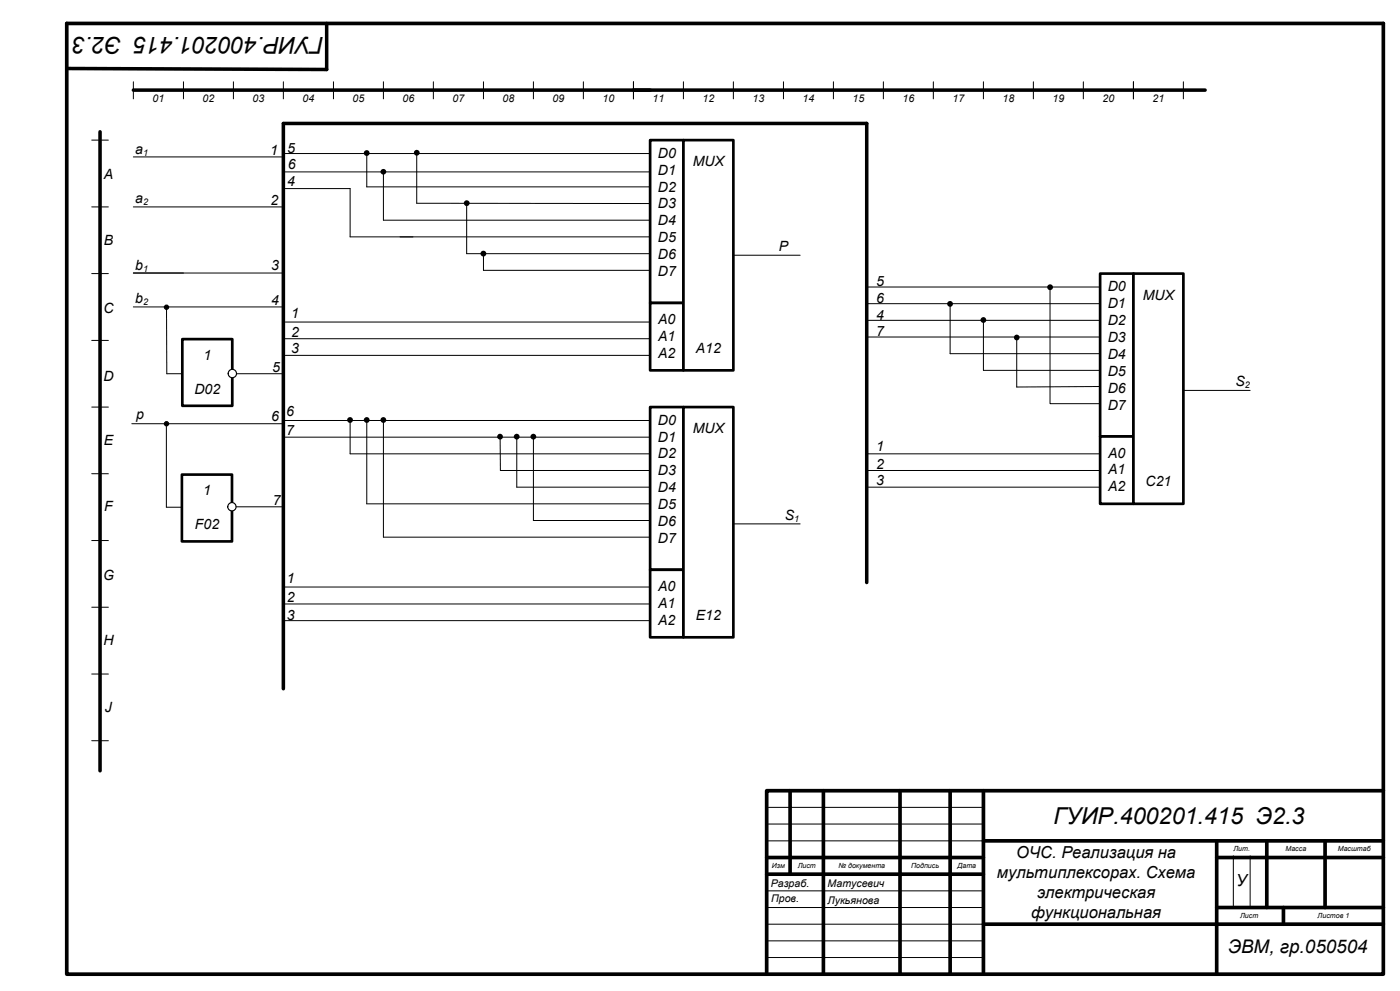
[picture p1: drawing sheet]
<svg xmlns="http://www.w3.org/2000/svg" width="420mm" height="297mm" viewBox="0 0 420 297" stroke-linecap="round" stroke-linejoin="round" font-family="sans-serif">
<g fill="none" stroke="#000" stroke-width=".3">
<path d="M40 24.5v5.1M55 24.5v5.1M70 24.5v5.1M85 24.5v5.1M100 24.5v5.1M115 24.5v5.1M130 24.5v5.1M145 24.5v5.1M160 24.5v5.1M175 24.5v5.1M190 24.5v5.1M205 24.5v5.1"/>
<path d="M220 24.5v5.1M235 24.5v5.1M250 24.5v5.1M265 24.5v5.1M280 24.5v5.1M295 24.5v5.1M310 24.5v5.1M325 24.5v5.1M340 24.5v5.1M27.5 42h5M27.5 62h5M27.5 82h5"/>
<path d="M260 96h80M260 86h80M260 91h80M315 86.1v34.9h25M27.5 102h5M260 101h80M285 106h55M295 111h45M340 115.8l-35 .2M27.5 122h5M260 136h80M27.5 142h5"/>
<path d="M260 141h80M260 146h80M27.5 162h5M27.5 182h5M27.5 202h5M27.5 222h5"/>
</g>
<circle cx="315" cy="86.1" r=".87" fill="#000"/>
<path d="M20 7h395M30 39.5v191.5M40 27h321.5" fill="none" stroke="#000" stroke-width="1.1"/>
<path d="M54.7 101.6h15v20h-15z" fill="#fff"/>
<path d="M54.7 101.6h15v20h-15z" fill="none" stroke="#000" stroke-width=".8"/>
<path d="M40 62h45M40 81.8h44.8" fill="none" stroke="#000" stroke-width=".3"/>
<circle cx="69.7" cy="112" r="1.25" fill="#fff"/>
<circle cx="69.7" cy="112" r="1.25" fill="none" stroke="#000" stroke-width=".34"/>
<path d="M54.6 142.2h15v20.1h-15z" fill="#fff"/>
<path d="M54.6 142.2h15v20.1h-15z" fill="none" stroke="#000" stroke-width=".8"/>
<path d="M39.5 127h45.5" fill="none" stroke="#000" stroke-width=".3"/>
<circle cx="69.6" cy="151.9" r="1.25" fill="#fff"/>
<circle cx="69.6" cy="151.9" r="1.25" fill="none" stroke="#000" stroke-width=".34"/>
<g fill="none" stroke="#000" stroke-width="1.1">
<path d="M20 7v285h395v-285M98 7v13.8l-78-.3M85 37v169.4M237 237v25M247 237v55M270 237v55M285 237v55M295 237v55M415 237h-185v55M230 257h65M295 252h120M365 252v40"/>
<path d="M365 257h50M380 252v20M397.5 252v20M230 262h65M295 277h120M365 272h50M385 272v5"/>
</g>
<path d="M230 242h65M230 247h65M230 252h65M370 256.5v15.5M375 256.5v15.5M230 267h65M230 272h65M230 277h65.1M230 282h65M230 287h65" fill="none" stroke="#000" stroke-width=".3"/>
<path d="M330 82h10v48.8h-10z" fill="#fff"/>
<path d="M330 82h10v48.8h-10z" fill="none" stroke="#000" stroke-width=".8"/>
<path d="M330 130.8h10v20.2h-10z" fill="#fff"/>
<path d="M330 130.8h10v20.2h-10z" fill="none" stroke="#000" stroke-width=".8"/>
<path d="M340 82h15v69h-15z" fill="#fff"/>
<path d="M340 82h15v69h-15z" fill="none" stroke="#000" stroke-width=".8"/>
<g fill="none" stroke="#000" stroke-width=".3">
<path d="M340 24.5v5.1M355 24.5v5.1M85 56.5h20M85 46h135M110 45.9v10.1M115 66h90M120 71h84.8M140 60.9v15.1h64.6M220 76.5h20M40 92h44.9M50 92.1v19.9h4.7M85 96.5h135"/>
<path d="M71 112h14M85.2 101.5h134.8M85.2 106.5h134.8M355 117h20M49.9 127v25h4.5M84.7 131h135.3M85.1 126h134.9M105 125.9v10.1h115M110 125.9v25.1h110M115 125.9v35.1h90M150 130.9l.1 10.1h69.9M155 130.9v15.1h65"/>
<path d="M160 130.9v25.1h60M70.8 151.9h14.2M220 157h20M85.4 175.9h134.6M85 181h113.2M85.3 186h134.7"/>
</g>
<g fill="#000">
<circle cx="110" cy="45.9" r=".86"/>
<circle cx="140" cy="60.9" r=".87"/>
<circle cx="50" cy="92.1" r=".64"/>
<circle cx="50" cy="127" r=".64"/>
<circle cx="105" cy="125.9" r=".87"/>
<circle cx="110" cy="125.9" r=".87"/>
<circle cx="115" cy="125.9" r=".87"/>
<circle cx="150" cy="130.9" r=".87"/>
<circle cx="155" cy="130.9" r=".87"/>
<circle cx="160" cy="130.9" r=".87"/>
</g>
<g fill="none" stroke="#000" stroke-width=".34">
<circle cx="50" cy="92.1" r=".64"/>
<circle cx="50" cy="127" r=".64"/>
</g>
<path d="M85 37h175v137.6" fill="none" stroke="#000" stroke-width="1.1"/>
<path d="M195 122h10v48.8h-10z" fill="#fff"/>
<path d="M195 122h10v48.8h-10z" fill="none" stroke="#000" stroke-width=".8"/>
<path d="M195 170.8h10v20.2h-10z" fill="#fff"/>
<path d="M195 170.8h10v20.2h-10z" fill="none" stroke="#000" stroke-width=".8"/>
<path d="M205 122h15v69h-15z" fill="#fff"/>
<path d="M205 122h15v69h-15z" fill="none" stroke="#000" stroke-width=".8"/>
<path d="M195 42h10v48.8h-10z" fill="#fff"/>
<path d="M195 42h10v48.8h-10z" fill="none" stroke="#000" stroke-width=".8"/>
<path d="M195 90.8h10v20.2h-10z" fill="#fff"/>
<path d="M195 90.8h10v20.2h-10z" fill="none" stroke="#000" stroke-width=".8"/>
<path d="M205 42h15v69h-15z" fill="#fff"/>
<path d="M205 42h15v69h-15z" fill="none" stroke="#000" stroke-width=".8"/>
<path d="M40 47h45M85.1 51.5h109.9M105 56.5v14.5h18.9M110 56h85M115 51.5v14.5M125 45.8v15.1l70 .1M145 76v5h50M285 91.1v14.9M295 95.9v15.1M305 101.1v14.9" fill="none" stroke="#000" stroke-width=".3"/>
<g fill="#000">
<circle cx="115" cy="51.5" r=".85"/>
<circle cx="125" cy="45.8" r=".87"/>
<circle cx="145" cy="76" r=".87"/>
<circle cx="285" cy="91.1" r=".87"/>
<circle cx="295" cy="95.9" r=".86"/>
<circle cx="305" cy="101.2" r=".86"/>
</g>
<g font-size="7">
<text x="97.2" y="11" transform="rotate(-180 97.2 11)">ГУИР.400201.415 Э2.3</text>
<text x="316" y="247">ГУИР.400201.415 Э2.3</text>
</g>
<text font-size="5.6" x="368.4" y="285.7">ЭВМ, гр.050504</text>
<g font-size="5">
<text x="304.9" y="257.2">ОЧС. Реализация на</text>
<text x="299.1" y="263.1">мультиплексорах. Схема</text>
<text x="311.2" y="269.1">электрическая</text>
<text x="370.8" y="265.6">У</text>
<text x="309.4" y="275">функциональная</text>
</g>
<g font-size="4.2">
<text x="40.6" y="46.2">a</text>
<text x="81.1" y="46.5">1</text>
<text x="86.1" y="45.8">5</text>
<text x="197.3" y="47.2">D0</text>
<text x="31.1" y="53.7">A</text>
<text x="86.4" y="50.8">6</text>
<text x="197.3" y="52.3">D1</text>
<text x="207.8" y="49.9">MUX</text>
<text x="86.1" y="55.8">4</text>
<text x="197.3" y="57.4">D2</text>
<text x="40.6" y="60.8">a</text>
<text x="81.2" y="61.3">2</text>
<text x="197.3" y="62.5">D3</text>
<text x="197.3" y="67.6">D4</text>
<text x="31.1" y="73.3">B</text>
<text x="197.3" y="72.6">D5</text>
<text x="197.3" y="77.7">D6</text>
<text x="233.6" y="75.3">P</text>
<text x="40.6" y="80.8">b</text>
<text x="81.4" y="80.9">3</text>
<text x="197.3" y="82.8">D7</text>
<text x="262.8" y="85.8">5</text>
<text x="332.3" y="87.2">D0</text>
<text x="342.8" y="89.9">MUX</text>
<text x="31" y="93.7">C</text>
<text x="40.6" y="90.8">b</text>
<text x="81.4" y="91.4">4</text>
<text x="87.4" y="95.3">1</text>
<text x="262.8" y="90.8">6</text>
<text x="262.8" y="95.8">4</text>
<text x="332.3" y="92.3">D1</text>
<text x="87.4" y="101">2</text>
<text x="197.4" y="97.1">A0</text>
<text x="262.8" y="100.8">7</text>
<text x="332.3" y="97.4">D2</text>
<text x="61" y="107.9">1</text>
<text x="87.4" y="105.9">3</text>
<text x="197.4" y="102.2">A1</text>
<text x="197.4" y="107.3">A2</text>
<text x="208.8" y="105.7">A12</text>
<text x="332.3" y="102.5">D3</text>
<text x="332.3" y="107.6">D4</text>
<text x="81.6" y="111.5">5</text>
<text x="332.3" y="112.6">D5</text>
<text x="31" y="114.1">D</text>
<text x="58.3" y="118">D02</text>
<text x="332.3" y="117.7">D6</text>
<text x="370.7" y="115.8">S</text>
<text x="40.9" y="125.6">p</text>
<text x="85.9" y="124.8">6</text>
<text x="332.3" y="122.8">D7</text>
<text x="81.4" y="126.3">6</text>
<text x="85.9" y="130.3">7</text>
<text x="197.3" y="127.3">D0</text>
<text x="207.8" y="129.8">MUX</text>
<text x="31.1" y="133.3">E</text>
<text x="197.3" y="132.3">D1</text>
<text x="197.3" y="137.4">D2</text>
<text x="262.8" y="135.3">1</text>
<text x="332.4" y="137.1">A0</text>
<text x="197.3" y="142.5">D3</text>
<text x="262.8" y="140.5">2</text>
<text x="332.4" y="142.2">A1</text>
<text x="60.9" y="148.5">1</text>
<text x="197.3" y="147.6">D4</text>
<text x="262.8" y="145.4">3</text>
<text x="332.4" y="147.3">A2</text>
<text x="343.7" y="145.8">C21</text>
<text x="31.2" y="153.3">F</text>
<text x="81.9" y="151.3">7</text>
<text x="197.3" y="152.7">D5</text>
<text x="235.5" y="155.8">S</text>
<text x="58.5" y="158.6">F02</text>
<text x="197.3" y="157.7">D6</text>
<text x="197.3" y="162.8">D7</text>
<text x="30.9" y="173.9">G</text>
<text x="86.1" y="174.8">1</text>
<text x="197.4" y="177.1">A0</text>
<text x="86.1" y="180.5">2</text>
<text x="86.1" y="185.7">3</text>
<text x="197.4" y="182.2">A1</text>
<text x="208.8" y="185.7">E12</text>
<text x="197.4" y="187.3">A2</text>
<text x="31" y="193.3">H</text>
<text x="31.5" y="213.3">J</text>
</g>
<g font-size="3.2">
<text x="45.8" y="30.5">01</text>
<text x="60.8" y="30.5">02</text>
<text x="75.8" y="30.6">03</text>
<text x="90.8" y="30.6">04</text>
<text x="105.8" y="30.5">05</text>
<text x="120.8" y="30.5">06</text>
<text x="135.8" y="30.5">07</text>
<text x="150.7" y="30.5">08</text>
<text x="165.8" y="30.5">09</text>
<text x="180.8" y="30.6">10</text>
<text x="195.7" y="30.5">11</text>
<text x="210.8" y="30.5">12</text>
<text x="225.8" y="30.6">13</text>
<text x="240.7" y="30.6">14</text>
<text x="255.8" y="30.5">15</text>
<text x="270.8" y="30.5">16</text>
<text x="285.7" y="30.5">17</text>
<text x="300.8" y="30.5">18</text>
<text x="315.8" y="30.5">19</text>
<text x="330.7" y="30.6">20</text>
<text x="345.8" y="30.6">21</text>
<text x="231.2" y="266">Разраб.</text>
<text x="248.3" y="265.9">Матусевич</text>
<text x="231.4" y="270.5">Пров.</text>
<text x="248.3" y="271">Лукьянова</text>
</g>
<g font-size="2.8">
<text x="43" y="46.7">1</text>
<text x="43" y="61.4">2</text>
<text x="43" y="81.4">1</text>
<text x="43" y="91.4">2</text>
<text x="373.5" y="116.4">2</text>
<text x="238.3" y="156.4">1</text>
</g>
<g font-size="2.1">
<text x="370" y="255.1">Лит.</text>
<text x="385.7" y="255.1">Масса</text>
<text x="401.3" y="255.1">Масштаб</text>
<text x="231.6" y="260.1">Изм</text>
<text x="239.3" y="260.1">Лист</text>
<text x="251.5" y="260.1">№ документа</text>
<text x="273.3" y="260.1">Подпись</text>
<text x="287.2" y="260.1">Дата</text>
<text x="372" y="275.1">Лист</text>
<text x="395.3" y="275.1">Листов 1</text>
</g>
</svg>
